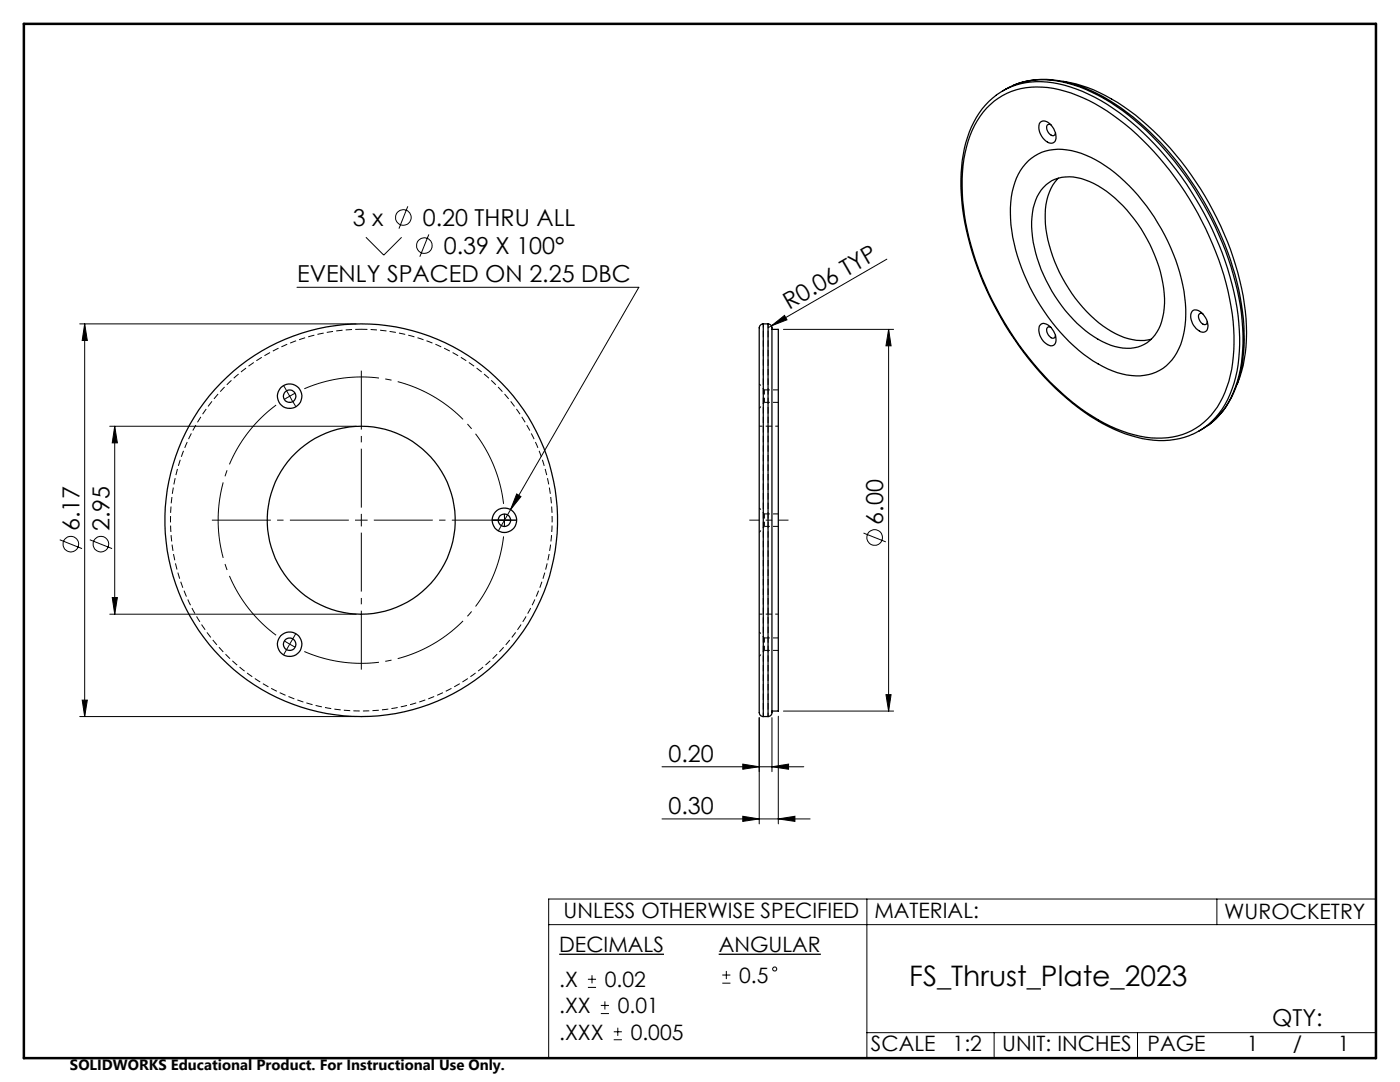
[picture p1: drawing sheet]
<svg xmlns="http://www.w3.org/2000/svg" width="279mm" height="216mm" viewBox="0 0 279 216" stroke-linecap="round" stroke-linejoin="round" font-family="sans-serif">
<path d="M72.1 65.7a38.1 38.1 0 0 1 33.6 56.1 38.1 38.1 0 0 1-65.4 3 38.1 38.1 0 0 1 28.4-58.9l3.4-.2" fill="none" stroke="#000" stroke-width=".2" stroke-dasharray="1.3 .6" stroke-dashoffset=".1" stroke-linecap="butt"/>
<g fill="none" stroke="#000" stroke-width=".25">
<path d="M198.8 19a18.9 18.9 0 0 0-6.8 13.1 49 49 0 0 0 4.9 25.8 60.7 60.7 0 0 0 20.6 25.1 26.8 26.8 0 0 0 14.8 4.9l3.1-.4 2.5-.8M198.8 19a14.8 14.8 0 0 1 12.4-2.3 36.1 36.1 0 0 1 16.9 9.8 64.1 64.1 0 0 1 19 36.4 30.6 30.6 0 0 1-2.1 16.8 14.3 14.3 0 0 1-7 7M200.1 18.1a15.6 15.6 0 0 1 13-1.5 38.5 38.5 0 0 1 16.9 10.6 64 64 0 0 1 17.8 35.3 30.6 30.6 0 0 1-2.1 16.8 14.6 14.6 0 0 1-6.4 6.7M202.2 17a17.1 17.1 0 0 1 12.1-.2 41 41 0 0 1 17.3 11.7 63.8 63.8 0 0 1 16.4 33.7 29.8 29.8 0 0 1-2.3 17.2 15.9 15.9 0 0 1-4.5 5.4M212.2 16.2a32.4 32.4 0 0 1 16.8 8.8 62 62 0 0 1 19.5 37.1 29.4 29.4 0 0 1-1.6 14.6M196.9 21.6a14.1 14.1 0 0 1 13.4-4 32.2 32.2 0 0 1 14.2 7.2 62.2 62.2 0 0 1 21.6 39.3 29.1 29.1 0 0 1-2.1 15.2 13.8 13.8 0 0 1-15.4 7.9 33.8 33.8 0 0 1-17.8-9.8 63.3 63.3 0 0 1-18.3-34.5 31.3 31.3 0 0 1 1.5-16.9l1.1-1.9zM205.2 32.1a9.6 9.6 0 0 1 9.6-1.8 27.2 27.2 0 0 1 13.2 9.7 38.8 38.8 0 0 1 8.6 21.7 14.4 14.4 0 0 1-3.3 10.7 9.4 9.4 0 0 1-9.4 2.2 26.8 26.8 0 0 1-13.2-9.3 39.3 39.3 0 0 1-9-21.6 15.1 15.1 0 0 1 3-11zM207.6 24.4a1.52 1.52 0 0 1 2.2 .6 2.81 2.81 0 0 1 .6 3.4 1.67 1.67 0 0 1-2.3-.8 2.89 2.89 0 0 1-.5-3.2zM208.8 36.9a8 8 0 0 1 8.7-.7 26.6 26.6 0 0 1 12.5 13.7 23.4 23.4 0 0 1 2.2 12.5 7.7 7.7 0 0 1-5.1 6.9 11 11 0 0 1-8.8-2.1 29.5 29.5 0 0 1-12.4-22 10.8 10.8 0 0 1 2.9-8.3zM209.7 24.9a.61 .61 0 0 0-.8 .1 .61 .61 0 0 0 0 .8 1.38 1.38 0 0 0 1.5 1.2l.2-.5M211.2 35.6a10.6 10.6 0 0 0-2.6 8.1 29.6 29.6 0 0 0 12.4 21.9 11.2 11.2 0 0 0 8.8 2.1M152.3 64.6a.97 .97 0 0 0-.8 1.3v76.1a.83 .83 0 0 0 .8 1"/>
<path d="M152.3 64.6v78.4M152.3 64.6h1M153.3 64.6a.99 .99 0 0 1 .8 1.4v76a.81 .81 0 0 1-.8 1M153.3 64.6v78.4M154.1 65.7h1.2v76.2h-1.2M207.6 64.8a1.52 1.52 0 0 1 2.2 .6 2.81 2.81 0 0 1 .6 3.4 1.76 1.76 0 0 1-2.3-.8 2.91 2.91 0 0 1-.5-3.2zM209.7 65.3a.59 .59 0 0 0-.7 .1 .59 .59 0 0 0-.1 .8 1.46 1.46 0 0 0 1.5 1.3l.2-.6M237.9 62.1a1.52 1.52 0 0 1 2.2 .6 2.81 2.81 0 0 1 .6 3.4 1.24 1.24 0 0 1-1.7-.3 3.2 3.2 0 0 1-1.1-3.7zM240 62.6a.6 .6 0 0 0-.7 .1 .6 .6 0 0 0-.1 .8 1.38 1.38 0 0 0 1.5 1.2l.2-.5M152.3 143h1"/>
<circle cx="57.8" cy="79.1" r="1.24"/>
<circle cx="57.8" cy="79.1" r="2.43"/>
<circle cx="72.1" cy="103.8" r="18.8"/>
<circle cx="72.1" cy="103.8" r="39.2"/>
<circle cx="100.6" cy="103.8" r="1.24"/>
<circle cx="100.7" cy="103.8" r="2.44"/>
<circle cx="57.8" cy="128.6" r="1.24"/>
<circle cx="57.8" cy="128.6" r="2.43"/>
</g>
<path d="M152.6 80.3v-2.5M152.6 105v-2.5M152.6 129.8v-2.5" fill="none" stroke="#000" stroke-width=".2" stroke-dasharray="1.3 .6" stroke-dashoffset=".3" stroke-linecap="butt"/>
<path d="M152.6 77.8l-1.1-1.2M151.5 81.5l1.1-1.2M151.5 106.2l1.1-1.2M152.6 102.5l-1.1-1.2M151.5 131l1.1-1.2M152.6 127.3l-1.1-1.2" fill="none" stroke="#000" stroke-width=".2" stroke-dasharray="1.3 .6" stroke-dashoffset=".8" stroke-linecap="butt"/>
<path d="M155.4 77.8h-2.8M152.6 80.3h2.8M152.6 105h2.8M155.4 102.5h-2.8M152.6 129.8h2.8M155.4 127.3h-2.8" fill="none" stroke="#000" stroke-width=".2" stroke-dasharray="1.3 .6" stroke-dashoffset=".2" stroke-linecap="butt"/>
<path d="M155.4 85h-3.9M151.5 122.5h3.9" fill="none" stroke="#000" stroke-width=".2" stroke-dasharray="1.3 .6" stroke-dashoffset=".6" stroke-linecap="butt"/>
<path d="M153.3 64.6v78.4M152.3 143v-78.4" fill="none" stroke="#000" stroke-width=".2" stroke-dasharray="1.3 .6" stroke-dashoffset=".5" stroke-linecap="butt"/>
<g fill="none" stroke="#000" stroke-width=".2">
<path d="M59.3 57.3h68.2l-25.6 44.4M73 47.3l3.6 3.6 3.6-3.6M81.4 41.2l-1.8 4.4M85.6 46.8l-1.8 4.4M177 51.7l-23 13.3M15.9 64.6h55.2M16.9 64.6v78.4M16.9 64.6l.5 3.3h-1zM57.2 78l.6 1.1M57.8 79.1l-1.1 .6M57.8 79.1l.6 1.1M58.9 78.5l-1.1 .6"/>
<path d="M154 65l2.6-2.1 .5 .9zM154 65l-.7 .4M156.4 65.7h21.9M177.3 65.7l.5 3.3h-1zM177.3 65.7v76.2M21.9 85.1h49.2M22.9 85.1v37.5M22.9 85.1l.5 3.3h-1zM103.1 98.6l.9 .5-2.1 2.6zM11.9 107.7l4.5 1.8M17.9 107.7l4.5 1.8M22.4 119.2h1l-.5 3.4z"/>
<path d="M101.9 101.7l-2.5 4.2M172.3 106.4l4.5 1.7M16.4 139.7h1l-.5 3.3zM21.9 122.6h49.2M176.8 138.6h1l-.5 3.3zM15.9 143h55.2M132.1 153h28.3M148.2 152.5l3.3 .5-3.3 .5zM151.5 143.2v21.2M154.1 153l3.3-.5v1zM154.1 143.2v10.8M155.3 142.9v21.5"/>
<path d="M156.4 141.9h21.9M132.1 163.4h29.6M148.2 162.9l3.3 .5-3.3 .5zM155.3 163.4l3.3-.5v1zM173 179.4v31.7M242.9 179.4v5.1M274.6 179.4h-165.1v31.7M109.5 184.5h165.1M117.3 197h1.7M117.3 195.4h1.7M118.1 194.6v1.6M120.7 199.8v1.6"/>
<path d="M144.1 196.2h1.7M144.1 194.6h1.7M145 193.7v1.7M119.9 202.2h1.6M119.9 200.6h1.6M122.5 207.5h1.6M122.5 205.9h1.6M123.3 205.1v1.6M173 206.1h101.6M198.4 206.1v5M227 206.1v5"/>
<circle cx="80.5" cy="43.4" r="1.56"/>
<circle cx="84.7" cy="49" r="1.56"/>
<circle cx="14.1" cy="108.6" r="1.55"/>
<circle cx="20.1" cy="108.6" r="1.55"/>
<circle cx="174.6" cy="107.3" r="1.56"/>
<circle cx="154.6" cy="193.4" r=".41"/>
</g>
<path d="M111.6 190.4h20.9M143.4 190.4h20.4" fill="none" stroke="#000" stroke-width=".26"/>
<g fill="none" stroke="#000" stroke-width=".2" stroke-dasharray="15.2 1.3 1.3 1.3" stroke-linecap="butt">
<path d="M57.2 78l-.6-1.1M58.4 80.1l.7 1.1M72.1 103.8v-1.3M72.1 103.8h-1.2M72.1 103.8v1.2M72.1 103.8h1.3M99.4 103.8h-1.2M100.7 103.8v-1.3M100.7 103.8v1.2M100.7 103.8h1.2M100.7 103.8h-1.3M101.9 103.8h1.3"/>
<path d="M57.2 129.6l-.6 1.1M57.8 128.5l1.1 .6M57.8 128.5l-1-.6M57.8 128.5l-.6 1.1M57.8 128.5l.6-1M58.4 127.5l.7-1.1"/>
</g>
<path d="M55.7 80.4a28.6 28.6 0 0 0 0 46.8M100.6 101.3a28.6 28.6 0 0 0-40.6-23.4M60 129.7a28.6 28.6 0 0 0 40.6-23.4" fill="none" stroke="#000" stroke-width=".2" stroke-dasharray="15.2 1.3 1.3 1.3" stroke-dashoffset="-.8" stroke-linecap="butt"/>
<path d="M69.6 103.8h-27.3M72.1 101.3v-27.3M72.1 106.3v27.3M74.6 103.8h27.3" fill="none" stroke="#000" stroke-width=".2" stroke-dasharray="15.2 1.3 1.3 1.3" stroke-dashoffset="3.5" stroke-linecap="butt"/>
<path d="M149.5 103.8h7.9" fill="none" stroke="#000" stroke-width=".2" stroke-dasharray="15.2 1.3 1.3 1.3" stroke-dashoffset="13.2" stroke-linecap="butt"/>
<path d="M4.8 4.8h269.8v206.3h-269.8z" fill="none" stroke="#000" stroke-width=".5"/>
<g fill="#000">
<path d="M154 65l2.6-2.1 .5 .9z"/>
<path d="M16.9 64.6l.5 3.3h-1zM16.4 139.7h1l-.5 3.3zM22.9 85.1l.5 3.3h-1zM22.4 119.2h1l-.5 3.4zM177.3 65.7l.5 3.3h-1zM176.8 138.6h1l-.5 3.3z"/>
<path d="M103.1 98.6l-1.2 3.1 2.1-2.6zM148.2 162.9l3.3 .5-3.3 .5zM155.3 163.4l3.3-.5v1z"/>
<path d="M154.1 153l3.3-.5v1zM148.2 152.5l3.3 .5-3.3 .5z"/>
</g>
<text font-size="5.6" x="181.5" y="196.7">FS_Thrust_Plate_2023</text>
<g font-size="4.7">
<text x="70.4" y="45.1">3 x</text>
<text x="84.4" y="45.1">0.20 THRU ALL</text>
<text x="88.6" y="50.7">0.39 X 100°</text>
<text x="59.3" y="56.3">EVENLY SPACED ON 2.25 DBC</text>
<text x="157.5" y="61.9" transform="rotate(-30 157.5 61.9)">R0.06 TYP</text>
<text x="15.9" y="106" transform="rotate(-90 15.9 106)">6.17</text>
<text x="21.9" y="106" transform="rotate(-90 21.9 106)">2.95</text>
<text x="176.3" y="104.7" transform="rotate(-90 176.3 104.7)">6.00</text>
<text x="133.4" y="152">0.20</text>
<text x="133.4" y="162.4">0.30</text>
<text x="253.9" y="204.7">QTY:</text>
</g>
<g font-size="4.2">
<text x="112.5" y="183.3">UNLESS OTHERWISE SPECIFIED</text>
<text x="174.5" y="183.1">MATERIAL:</text>
<text x="244.3" y="183.3">WUROCKETRY</text>
<text x="111.6" y="190">DECIMALS</text>
<text x="143.4" y="190">ANGULAR</text>
<text x="111.6" y="197">.X</text>
<text x="120.7" y="197">0.02</text>
<text x="147.5" y="196.1">0.5</text>
<text x="111.6" y="202.2">.XX</text>
<text x="123.3" y="202.2">0.01</text>
<text x="111.6" y="207.5">.XXX</text>
<text x="125.9" y="207.5">0.005</text>
<text x="173.8" y="209.8">SCALE</text>
<text x="190.1" y="209.8">1:2</text>
<text x="200" y="209.8">UNIT: INCHES</text>
<text x="229" y="209.8">PAGE</text>
<text x="248.8" y="209.8">1</text>
<text x="258" y="209.8">/</text>
<text x="267" y="209.8">1</text>
</g>
<text font-size="3" x="14" y="213.5">SOLIDWORKS Educational Product. For Instructional Use Only.</text>
</svg>
